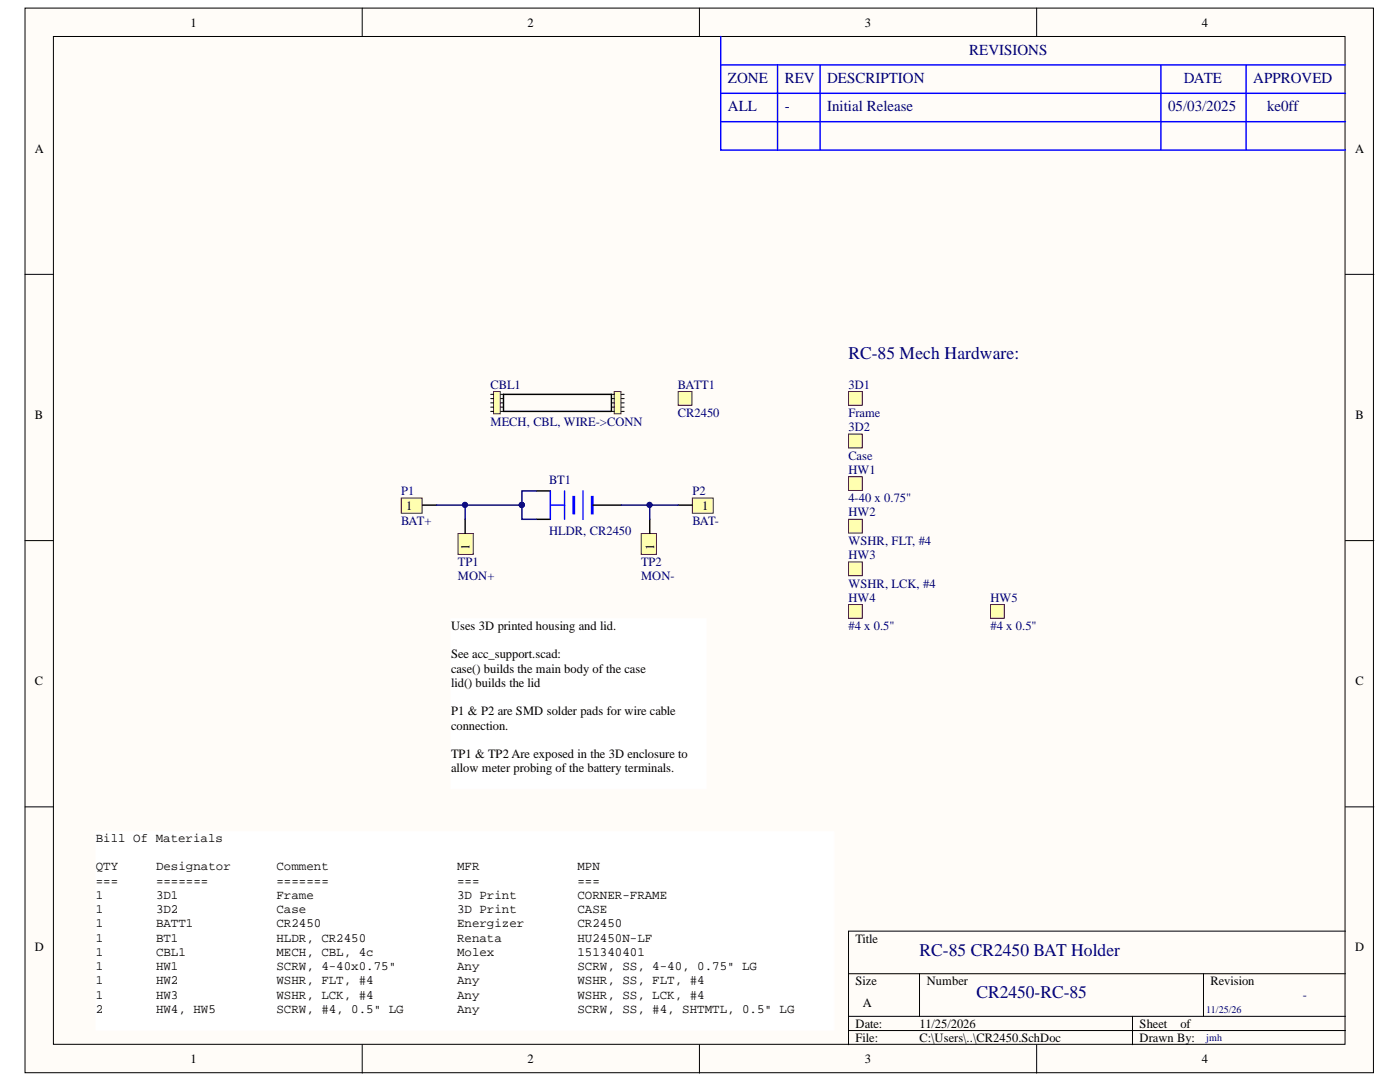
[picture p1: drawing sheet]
<svg xmlns="http://www.w3.org/2000/svg" width="279mm" height="216mm" viewBox="0 0 279 216" stroke-linecap="round" stroke-linejoin="round" font-family="sans-serif">
<g fill="#fffcf8" stroke="#000" stroke-width=".2">
<path d="M5 1.6h269.1v212.4h-269.1z"/>
<path d="M10.7 7.3h257.7v201.1h-257.7z"/>
</g>
<g fill="none" stroke="#000" stroke-width=".2">
<path d="M72.3 1.6v5.7M139.6 1.6v5.7M206.9 1.6v5.7M5 54.7h5.7M268.5 54.7h5.7M5 107.9h5.7M268.5 107.9h5.7M5 161h5.7M268.5 161h5.7M169.3 194.3h99.2M183.5 194.3v8.5M240.2 194.3v8.5"/>
<path d="M268.5 185.8h-99.2v22.7M72.3 208.5v5.6M139.6 208.5v5.6M169.3 202.8h99.2M169.3 205.6h99.2M206.9 208.5v5.6M226 202.8v5.7"/>
</g>
<path d="M109.8 98v5.6M112.7 98v5.6M116.4 98v5.6M109.8 100.8h2.9" fill="none" stroke="#00f" stroke-width=".29"/>
<g fill="#00f" stroke="#00f" stroke-width=".29">
<path d="M114.4 99.1h.3v3.4h-.3z" fill-rule="evenodd"/>
<path d="M118.1 99.1h.2v3.4h-.2z" fill-rule="evenodd"/>
</g>
<path d="M107 98h2.8M107 103.6h2.8M118.3 100.8h5.7" fill="none" stroke="#000" stroke-width=".29"/>
<path d="M80.1 99.4h4.1v3h-4.1z" fill="#ffffb0" stroke="#800000" stroke-width=".2"/>
<path d="M84.3 100.8h2.9" fill="none" stroke="#000" stroke-width=".29"/>
<path d="M91.4 106.5h3v4.1h-3z" fill="#ffffb0" stroke="#800000" stroke-width=".2"/>
<path d="M92.8 103.6v2.9" fill="none" stroke="#000" stroke-width=".29"/>
<path d="M138.2 99.4h4.1v3h-4.1z" fill="#ffffb0" stroke="#800000" stroke-width=".2"/>
<path d="M135.3 100.8h2.9" fill="none" stroke="#000" stroke-width=".29"/>
<path d="M128 106.5h3v4.1h-3z" fill="#ffffb0" stroke="#800000" stroke-width=".2"/>
<path d="M100.5 78.7h21.5v3.4h-21.5M129.7 103.6v2.9" fill="none" stroke="#000" stroke-width=".29"/>
<path d="M107 98h-2.8v2.8h-17M92.8 100.8v2.8M104.2 100.8v2.8h2.8M124 100.8h11.3M129.7 100.8v2.8" fill="none" stroke="#000080" stroke-width=".29"/>
<g fill="#000080" stroke="#000080" stroke-width=".2">
<circle cx="104.1" cy="100.7" r=".52"/>
<circle cx="92.8" cy="100.7" r=".52"/>
<circle cx="129.6" cy="100.7" r=".52"/>
</g>
<path d="M90 123.5h50.9v33.9h-50.9z" fill="#fff" stroke="#fff" stroke-width=".2"/>
<path d="M98.5 78.1h1.3v4.5h-1.3z" fill="#ffffb0" stroke="#800000" stroke-width=".2"/>
<path d="M97.9 78.7h.6M97.9 79.5h.6M99.9 78.7h.6M99.9 79.5h.6M97.9 80.4h.6M97.9 81.2h.6M97.9 82.1h.6M99.9 80.4h.6M99.9 81.2h.6M99.9 82.1h.6" fill="none" stroke="#000" stroke-width=".2"/>
<path d="M122.6 78.1h1.3v4.5h-1.3z" fill="#ffffb0" stroke="#800000" stroke-width=".2"/>
<path d="M122 78.7h.6M122 79.5h.6M124 78.7h.6M124 79.5h.6M122 80.4h.6M122 81.2h.6M122 82.1h.6M124 80.4h.6M124 81.2h.6M124 82.1h.6" fill="none" stroke="#000" stroke-width=".2"/>
<path d="M100.5 78.7v3.4" fill="none" stroke="#000" stroke-width=".29"/>
<g fill="#ffffb0" stroke="#800000" stroke-width=".2">
<path d="M135.3 78.1h2.8v2.8h-2.8z"/>
<path d="M169.3 78.1h2.8v2.8h-2.8z"/>
<path d="M169.3 95.1h2.8v2.8h-2.8z"/>
<path d="M169.3 103.6h2.8v2.8h-2.8z"/>
<path d="M169.3 112.1h2.8v2.8h-2.8z"/>
<path d="M169.3 120.6h2.8v2.8h-2.8z"/>
</g>
<path d="M143.8 7.3v17h124.7M143.8 18.6h124.7M143.8 12.9h124.7M155.2 12.9v17.1M163.7 12.9v17.1M231.7 12.9v17.1M248.7 12.9v17.1M143.8 24.3v5.7h124.7" fill="none" stroke="#00f" stroke-width=".29"/>
<g fill="#ffffb0" stroke="#800000" stroke-width=".2">
<path d="M169.3 86.6h2.8v2.8h-2.8z"/>
<path d="M197.7 120.6h2.7v2.8h-2.7z"/>
</g>
<path d="M19.2 166h147.2v39.5h-147.2z" fill="#fff" stroke="#fff" stroke-width=".2"/>
<g font-size="3.6" fill="#000080">
<text x="169.3" y="71.7">RC-85 Mech Hardware:</text>
<text x="183.5" y="190.7">RC-85 CR2450 BAT Holder</text>
<text x="194.9" y="199.2">CR2450-RC-85</text>
</g>
<g font-size="3" fill="#000080">
<text x="193.4" y="10.9">REVISIONS</text>
<text x="145.3" y="16.6">ZONE</text>
<text x="156.6" y="16.6">REV</text>
<text x="165.1" y="16.6">DESCRIPTION</text>
<text x="236.2" y="16.6">DATE</text>
<text x="250.1" y="16.6">APPROVED</text>
<text x="145.3" y="22.2">ALL</text>
<text x="156.6" y="22.2">-</text>
<text x="165.1" y="22.2">Initial Release</text>
<text x="233.1" y="22.2">05/03/2025</text>
<text x="252.9" y="22.2">ke0ff</text>
</g>
<g font-size="2.5">
<text x="38" y="5.3">1</text>
<text x="105.3" y="5.3">2</text>
<text x="172.6" y="5.3">3</text>
<text x="239.9" y="5.3">4</text>
<text x="6.9" y="30.5">A</text>
<text x="270.4" y="30.5">A</text>
<text x="6.9" y="83.6">B</text>
<text x="270.5" y="83.6">B</text>
<text x="81.1" y="101.7">1</text>
<text x="140.1" y="101.7">1</text>
<text x="93.7" y="109.7" transform="rotate(-90 93.7 109.7)">1</text>
<text x="130.6" y="109.7" transform="rotate(-90 130.6 109.7)">1</text>
<text x="90" y="125.7">Uses 3D printed housing and lid.</text>
<text x="90" y="131.4">See acc_support.scad:</text>
<text x="6.9" y="136.7">C</text>
<text x="90" y="134.3">case() builds the main body of the case</text>
<text x="90" y="137.1">l</text>
<text x="90.7" y="137.1">id() builds the lid</text>
<text x="270.5" y="136.7">C</text>
<text x="90" y="142.7">P1 &amp; P2 are SMD solder pads for wire cable</text>
<text x="90" y="145.6">connection.</text>
<text x="90" y="151.3">TP1 &amp; TP2 Are exposed in the 3D enclosure to</text>
<text x="90" y="154.1">allow meter probing of the battery terminals.</text>
<text x="19.1" y="168">Bill Of Materials</text>
<text x="19.1" y="173.7">QTY</text>
<text x="31.1" y="173.7">Designator</text>
<text x="55.2" y="173.7">Comment</text>
<text x="91.2" y="173.7">MFR</text>
<text x="115.2" y="173.7">MPN</text>
<text x="19.1" y="176.6">===</text>
<text x="19.1" y="179.4">1</text>
<text x="31.1" y="176.6">=======</text>
<text x="31.1" y="179.4">3D1</text>
<text x="55.2" y="176.6">=======</text>
<text x="55.2" y="179.4">Frame</text>
<text x="91.2" y="176.6">===</text>
<text x="91.2" y="179.4">3D Print</text>
<text x="115.2" y="176.6">===</text>
<text x="115.2" y="179.4">CORNER-FRAME</text>
<text x="19.1" y="182.2">1</text>
<text x="19.1" y="185">1</text>
<text x="31.1" y="182.2">3D2</text>
<text x="31.1" y="185">BATT1</text>
<text x="55.2" y="182.2">Case</text>
<text x="55.2" y="185">CR2450</text>
<text x="91.2" y="182.2">3D Print</text>
<text x="91.2" y="185">Energizer</text>
<text x="115.2" y="182.2">CASE</text>
<text x="115.2" y="185">CR2450</text>
<text x="6.9" y="189.9">D</text>
<text x="19.1" y="187.9">1</text>
<text x="19.1" y="190.7">1</text>
<text x="31.1" y="187.9">BT1</text>
<text x="31.1" y="190.7">CBL1</text>
<text x="55.2" y="187.9">HLDR, CR2450</text>
<text x="55.2" y="190.7">MECH, CBL, 4c</text>
<text x="91.2" y="187.9">Renata</text>
<text x="91.2" y="190.7">Molex</text>
<text x="115.2" y="187.9">HU2450N-LF</text>
<text x="115.2" y="190.7">151340401</text>
<text x="170.7" y="188.1">Title</text>
<text x="270.4" y="189.9">D</text>
<text x="19.1" y="193.6">1</text>
<text x="19.1" y="196.4">1</text>
<text x="31.1" y="193.6">HW1</text>
<text x="31.1" y="196.4">HW2</text>
<text x="55.2" y="193.6">SCRW, 4-40x0.75&quot;</text>
<text x="55.2" y="196.4">WSHR, FLT, #4</text>
<text x="91.2" y="193.6">Any</text>
<text x="91.2" y="196.4">Any</text>
<text x="115.2" y="193.6">SCRW, SS, 4-40, 0.75&quot; LG</text>
<text x="115.2" y="196.4">WSHR, SS, FLT, #4</text>
<text x="170.7" y="196.6">Size</text>
<text x="185" y="196.6">Number</text>
<text x="241.6" y="196.6">Revision</text>
<text x="19.1" y="199.2">1</text>
<text x="19.1" y="202">2</text>
<text x="31.1" y="199.2">HW3</text>
<text x="31.1" y="202">HW4, HW5</text>
<text x="55.2" y="199.2">WSHR, LCK, #4</text>
<text x="55.2" y="202">SCRW, #4, 0.5&quot; LG</text>
<text x="91.2" y="199.2">Any</text>
<text x="91.2" y="202">Any</text>
<text x="115.2" y="199.2">WSHR, SS, LCK, #4</text>
<text x="115.2" y="202">SCRW, SS, #4, SHTMTL, 0.5&quot; LG</text>
<text x="172.2" y="200.8">A</text>
<text x="170.7" y="205.1">Date:</text>
<text x="170.7" y="207.9">File:</text>
<text x="183.5" y="205.1">11/25/2026</text>
<text x="183.5" y="207.9">C:\Users\..\CR2450.SchDoc</text>
<text x="227.4" y="205.1">Sheet</text>
<text x="227.4" y="207.9">Drawn By:</text>
<text x="235.6" y="205.1">of</text>
<text x="38" y="212.2">1</text>
<text x="105.3" y="212.2">2</text>
<text x="172.6" y="212.2">3</text>
<text x="239.9" y="212.2">4</text>
</g>
<g font-size="2.5" fill="#000080">
<text x="97.9" y="77.6">CBL1</text>
<text x="135.3" y="77.6">BATT1</text>
<text x="169.3" y="77.6">3D1</text>
<text x="135.3" y="83.2">CR2450</text>
<text x="169.3" y="83.2">Frame</text>
<text x="97.9" y="84.9">MECH, CBL, WIRE-&gt;CONN</text>
<text x="169.3" y="86">3D2</text>
<text x="169.3" y="94.6">HW1</text>
<text x="169.3" y="91.7">Case</text>
<text x="80" y="98.8">P1</text>
<text x="109.6" y="96.5">BT1</text>
<text x="138.2" y="98.8">P2</text>
<text x="169.3" y="100.3">4-40 x 0.75&quot;</text>
<text x="80" y="104.7">BAT+</text>
<text x="109.6" y="106.8">HLDR, CR2450</text>
<text x="138.2" y="104.7">BAT-</text>
<text x="169.3" y="103">HW2</text>
<text x="91.4" y="113">TP1</text>
<text x="127.9" y="113">TP2</text>
<text x="169.3" y="108.7">WSHR, FLT, #4</text>
<text x="169.3" y="111.6">HW3</text>
<text x="91.4" y="115.8">MON+</text>
<text x="127.9" y="115.8">MON-</text>
<text x="169.3" y="117.3">WSHR, LCK, #4</text>
<text x="169.3" y="120">HW4</text>
<text x="169.3" y="125.7">#4 x 0.5&quot;</text>
<text x="197.7" y="120">HW5</text>
<text x="197.7" y="125.7">#4 x 0.5&quot;</text>
<text x="260" y="199.4">-</text>
</g>
<g font-size="2" fill="#000080">
<text x="240.7" y="202">11/25/26</text>
<text x="240.7" y="207.7">jmh</text>
</g>
</svg>
